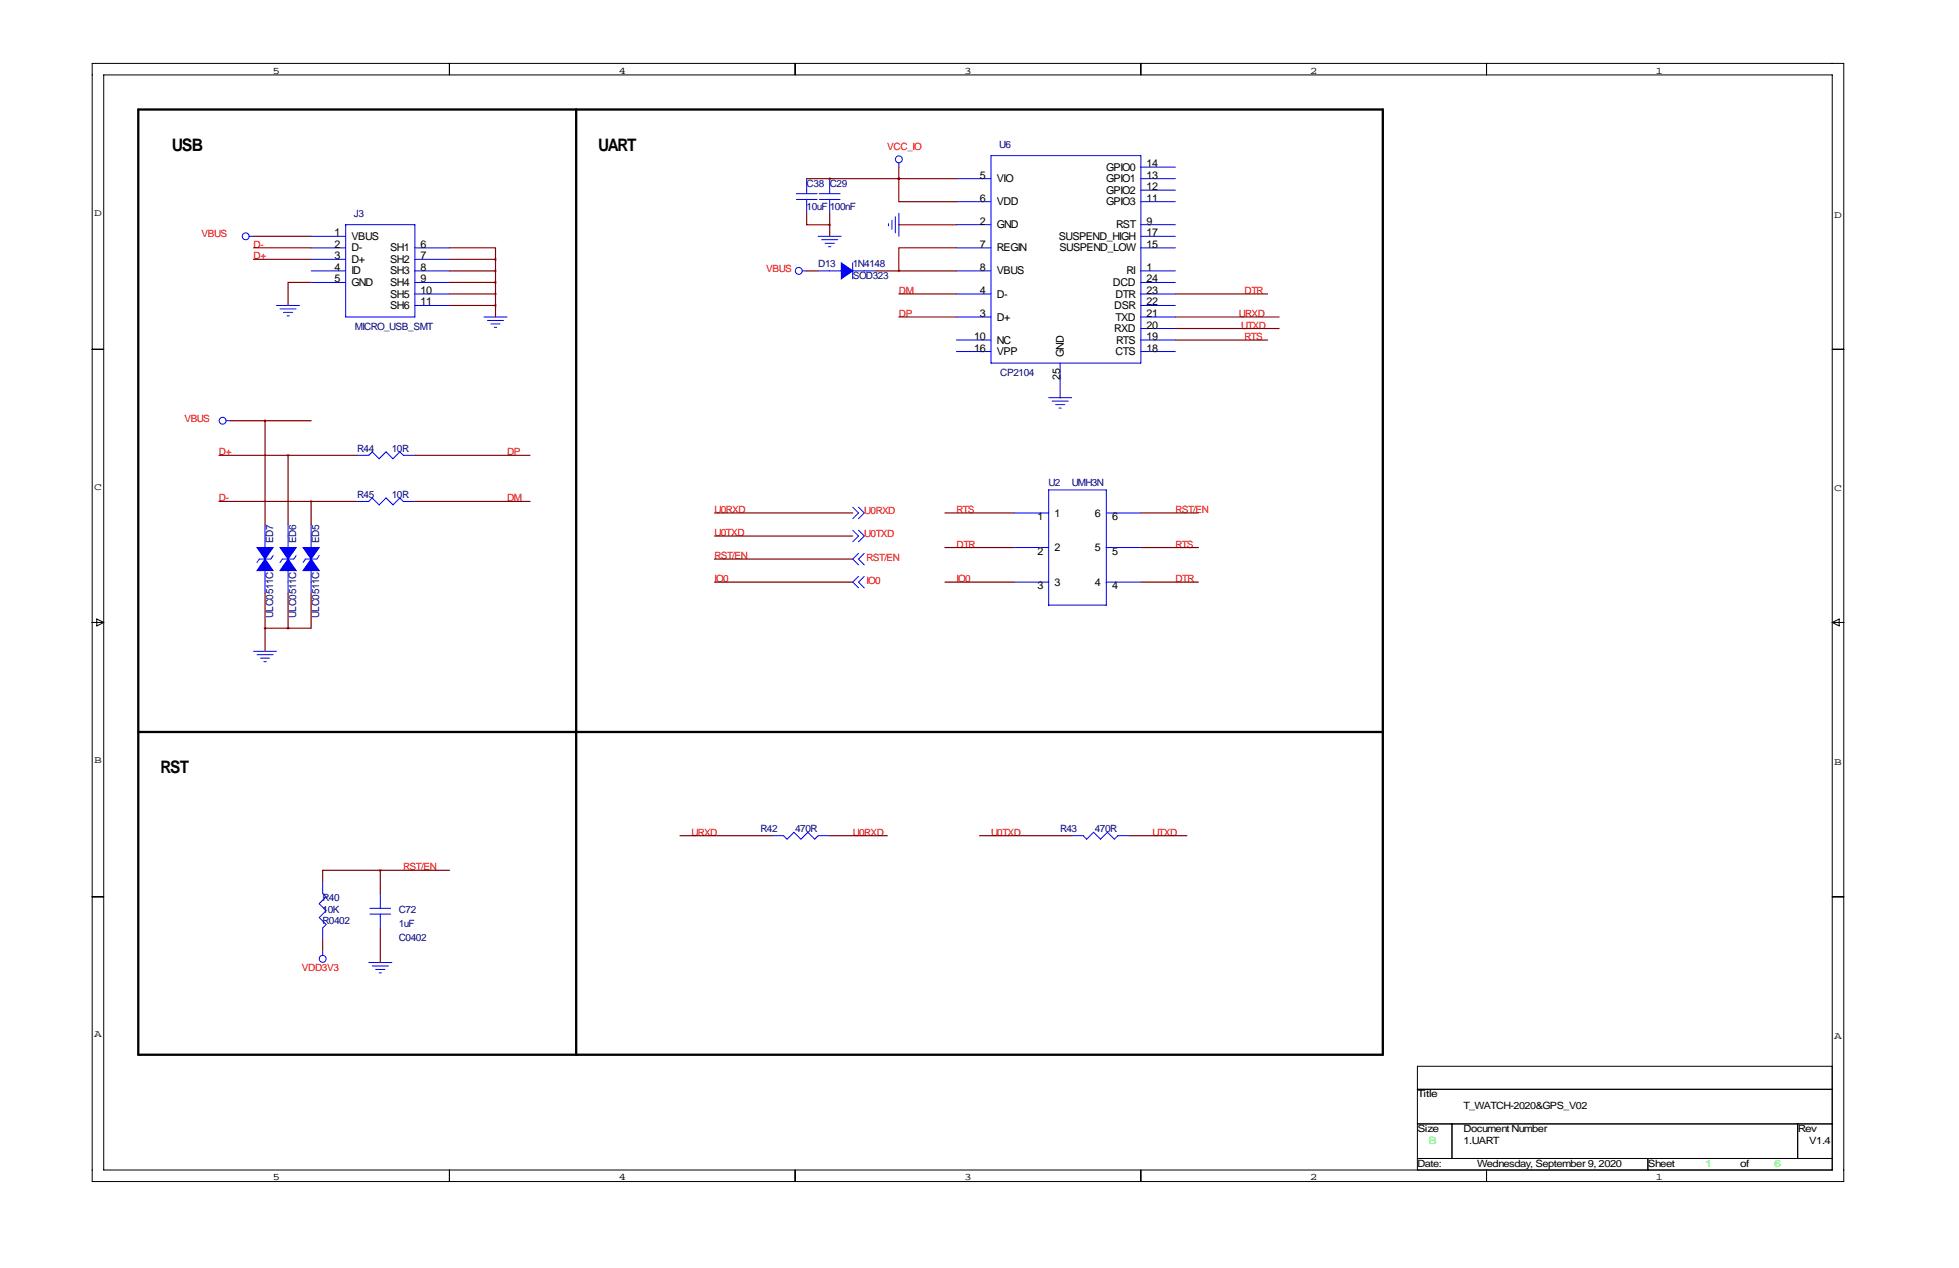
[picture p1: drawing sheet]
<svg xmlns="http://www.w3.org/2000/svg" width="432mm" height="279mm" viewBox="0 0 432 279" stroke-linecap="round" stroke-linejoin="round" font-family="sans-serif">
<path d="M30.5 24.1h274.3v208.3h-274.3zM127 24.1v208.3M30.5 161.3h274.3" fill="none" stroke="#000" stroke-width=".51"/>
<g fill="none" stroke="#000" stroke-width=".22">
<path d="M20.3 14h386.1v246.3h-386.1zM22.9 16.5h381v241.3h-381zM99.1 14v2.5M175.3 14v2.5M251.5 14v2.5M327.7 14v2.5M20.3 77h2.6M403.9 77h2.5M20.3 137.2h2.6M21.3 136.4l1.6 .8-1.6 .7zM403.9 137.2h2.5M403.9 137.2l1.5-.8v1.5z"/>
<path d="M20.3 197.6h2.6M403.9 197.6h2.5M403.9 234.9h-91.5v22.9M99.1 257.8v2.5M175.3 257.8v2.5M251.5 257.8v2.5M312.4 240h91.5M312.4 247.6h91.5M312.4 255.3h91.5M320 247.6v7.7M327.7 257.8v2.5M363.2 255.3v2.5"/>
<path d="M396.2 247.6v7.7"/>
</g>
<g fill="none" stroke="#00f" stroke-width=".22">
<path d="M177.8 39.4v3.3M182.9 39.4v3.3M198.1 35.8v1M210.8 39.4h7.6M218.4 34.3h33.1v45.7h-33.1zM251.5 39.4h7.6M251.5 36.8h7.6M54.9 52.1h1M68.6 54.6h7.6M68.6 59.7h7.6M68.6 52.1h7.6M68.6 57.2h7.6"/>
<path d="M76.2 49.5h15.2v20.3h-15.2zM91.4 54.6h7.7M91.4 59.7h7.7M91.4 57.2h7.7M175.5 42.7h4.6M175.5 43.9h4.6M176.8 59.7h1M177.8 43.9v3.1M180.3 59.7h5.1M180.3 52.1h5.1M180.6 42.7h4.6M180.6 43.9h4.6"/>
<path d="M181.1 52.8h3.6M181.9 53.6h2M182.6 54.4h.5M182.9 43.9v3.1M188 59.7h5M188 57.9v3.6M195.8 49.3v.5M196.6 48.5v2M197.4 47.8v3.5M198.1 47v5.1M210.8 54.6h7.6M210.8 44.4h7.6"/>
<path d="M210.8 49.5h7.6M210.8 59.7h7.6M251.5 54.6h7.6M251.5 44.4h7.6M251.5 49.5h7.6M251.5 59.7h7.6M251.5 41.9h7.6M251.5 52.1h7.6M61 67.3h5M61.7 68.1h3.6M62.5 68.8h2M63.2 69.6h.6"/>
<path d="M68.6 62.2h7.6M91.4 64.8h7.7M91.4 62.2h7.7M91.4 67.3h7.7M106.7 69.8h5.1M107.4 70.6h3.6M108.2 71.4h2M109 72.1h.5M210.8 64.8h7.6M210.8 69.8h7.6M210.8 77.5h7.6M210.8 74.9h7.6"/>
<path d="M251.5 64.8h7.6M251.5 69.8h7.6M251.5 77.5h7.6M251.5 62.2h7.6M251.5 67.3h7.6M251.5 72.4h7.6M251.5 74.9h7.6M49.8 92.7h1M231.1 87.6h5.1M231.9 88.4h3.6M232.7 89.2h2M233.4 89.9h.5"/>
<path d="M233.7 80v7.6M58.4 115.6v5.1M63.5 115.6v5.1M68.6 115.6v5.1M78.7 100.3h2.6l.7-.7 1.6 1.5 1.5-1.5 1.5 1.5 1.5-1.5 .8 .7h2.5M78.7 110.5h2.6l.7-.8 1.6 1.6 1.5-1.6 1.5 1.6 1.5-1.6 .8 .8h2.5M188 116.8l1.2 1.3-1.2 1.3M188 111.8l1.2 1.2-1.2 1.3M189.2 116.8l1.3 1.3-1.3 1.3M189.2 111.8l1.3 1.2-1.3 1.3M223.5 113h7.6M231.1 107.9h12.7v25.4h-12.7z"/>
<path d="M243.8 113h7.7M58.4 125.7v5.1M60.2 122.4l-.5 .8h-2.6l-.5 .8M63.5 125.7v5.1M65.3 122.4l-.5 .8h-2.6l-.5 .8M68.6 125.7v5.1M70.4 122.4l-.6 .8h-2.5l-.5 .8M189.2 121.9l-1.2 1.3 1.2 1.3M189.2 127l-1.2 1.3 1.2 1.2M190.5 121.9l-1.3 1.3 1.3 1.3M190.5 127l-1.3 1.3 1.3 1.2M223.5 120.7h7.6"/>
<path d="M223.5 128.3h7.6M243.8 120.7h7.7M243.8 128.3h7.7M55.9 143.5h5.1M56.6 144.3h3.6M57.4 145h2M58.2 145.8h.5M71.1 194.3v2.5l.8 .8-1.5 1.5 1.5 1.6-1.5 1.5 1.5 1.5-.8 .8v2.5M83.8 196.8v3.4M170.2 184.1h2.5l.8 .8 1.5-1.5 1.5 1.5 1.6-1.5 1.5 1.5 .7-.8h2.6M236.2 184.1h2.6l.7 .8 1.5-1.5 1.6 1.5 1.5-1.5 1.5 1.5 .8-.8h2.5M71.1 209.5v1.1"/>
<path d="M81.3 212.1h5.1M81.5 200.2h4.6M81.5 201.4h4.6M82 212.9h3.6M82.8 213.6h2M83.6 214.4h.5M83.8 201.4v3.1"/>
<circle cx="198.1" cy="35.1" r=".76"/>
<circle cx="54.2" cy="52.1" r=".76"/>
<circle cx="176.1" cy="59.7" r=".76"/>
<circle cx="49.1" cy="92.7" r=".76"/>
<circle cx="71.1" cy="211.3" r=".76"/>
</g>
<g fill="#00f" stroke="#00f" stroke-width=".22">
<path d="M56.6 120.7h3.6l-1.8 2.5z"/>
<path d="M58.4 123.2l1.8 2.5h-3.6z"/>
<path d="M61.7 120.7h3.6l-1.8 2.5z"/>
<path d="M63.5 123.2l1.8 2.5h-3.6z"/>
<path d="M66.8 120.7h3.6l-1.8 2.5z"/>
<path d="M68.6 123.2l1.8 2.5h-3.6z"/>
<path d="M185.4 57.9l2.6 1.8-2.6 1.8z"/>
</g>
<g fill="none" stroke="#800000" stroke-width=".25">
<path d="M177.8 39.4h33M182.9 39.4h.1M198.1 39.4v5h12.7M198.1 39.4h.1M198.1 36.8v2.6M55.9 57.2h12.7M55.9 54.6h12.7M55.9 52.1h12.7M99.1 54.6h10.1v2.6M99.1 59.7h10.1M99.1 57.2h10.1M109.2 57.2v12.6"/>
<path d="M177.8 47v2.5h5.1M177.8 59.7h2.5M182.9 47v5.1M193 59.7h17.8M198.1 49.5h12.7M210.8 54.6h-12.7v5.1M68.6 62.2h-5.1v5.1M99.1 64.8h10.1M99.1 62.2h10.1M99.1 67.3h10.1M198.1 64.8h12.7M198.1 69.8h12.7"/>
<path d="M259.1 74.9h20.3M259.1 64.8h20.3M259.1 72.4h22.8M259.1 69.8h22.8M50.8 92.7h17.8M58.4 92.7v22.9M233.7 87.6h.1M48.3 100.3h30.4M48.3 110.5h30.4M63.5 100.3v15.3M68.6 110.5v5.1M91.4 100.3h25.4"/>
<path d="M91.4 110.5h25.4M157.5 113h30.5M157.5 118.1h30.5M208.3 113h15.2M251.5 113h12.7M58.4 130.8v12.7M58.4 138.4h5.1M63.5 130.8v7.6M68.6 130.8v7.6h-5.1M157.5 128.3h30.5M157.5 123.2h30.5M208.3 120.7h15.2"/>
<path d="M208.3 128.3h15.2M251.5 120.7h12.7M251.5 128.3h12.7M83.8 191.8h-12.7v2.5M83.8 191.8v5M83.8 191.8h15.3M149.9 184.1h20.3M182.9 184.1h12.7M215.9 184.1h20.3M248.9 184.1h12.7M71.1 207v2.5M83.8 204.5v7.6"/>
</g>
<g font-size="3.8">
<text x="37.9" y="33.2">USB</text>
<text x="131.9" y="33.2">UART</text>
<text x="35.4" y="170.4">RST</text>
</g>
<g font-size="2.4">
<text x="216" y="39.4">5</text>
<text x="219.7" y="40.2">VIO</text>
<text x="243.8" y="37.6">GPIO0</text>
<text x="243.8" y="40.2">GPIO1</text>
<text x="252.7" y="36.8">14</text>
<text x="252.7" y="39.4">13</text>
<text x="252.7" y="41.9">12</text>
<text x="216" y="44.4">6</text>
<text x="219.7" y="45.2">VDD</text>
<text x="243.8" y="42.7">GPIO2</text>
<text x="243.8" y="45.2">GPIO3</text>
<text x="252.7" y="44.4">11</text>
<text x="73.7" y="52.1">1</text>
<text x="77.5" y="52.9">VBUS</text>
<text x="216" y="49.5">2</text>
<text x="219.7" y="50.3">GND</text>
<text x="233.4" y="52.9">SUSPEND_HIGH</text>
<text x="246" y="50.3">RST</text>
<text x="252.7" y="49.5">9</text>
<text x="252.7" y="52.1">17</text>
<text x="73.7" y="54.6">2</text>
<text x="73.7" y="57.2">3</text>
<text x="73.7" y="59.7">4</text>
<text x="77.5" y="55.4">D-</text>
<text x="77.5" y="57.9">D+</text>
<text x="86" y="55.4">SH1</text>
<text x="86" y="57.9">SH2</text>
<text x="92.7" y="54.6">6</text>
<text x="92.7" y="57.2">7</text>
<text x="92.7" y="59.7">8</text>
<text x="216" y="54.6">7</text>
<text x="216" y="59.7">8</text>
<text x="219.7" y="55.4">REGIN</text>
<text x="233.5" y="55.4">SUSPEND_LOW</text>
<text x="252.7" y="54.6">15</text>
<text x="252.7" y="59.7">1</text>
<text x="73.7" y="62.2">5</text>
<text x="77.5" y="60.5">ID</text>
<text x="77.5" y="63">GND</text>
<text x="86" y="60.5">SH3</text>
<text x="86" y="63">SH4</text>
<text x="86" y="65.6">SH5</text>
<text x="92.7" y="62.2">9</text>
<text x="92.7" y="64.8">10</text>
<text x="216" y="64.8">4</text>
<text x="219.7" y="60.5">VBUS</text>
<text x="219.7" y="65.6">D-</text>
<text x="245.3" y="63">DCD</text>
<text x="245.9" y="65.6">DTR</text>
<text x="248.3" y="60.5">RI</text>
<text x="252.7" y="62.2">24</text>
<text x="252.7" y="64.8">23</text>
<text x="86" y="68.1">SH6</text>
<text x="92.7" y="67.3">11</text>
<text x="216" y="69.8">3</text>
<text x="219.7" y="70.6">D+</text>
<text x="245.6" y="68.1">DSR</text>
<text x="245.9" y="70.6">TXD</text>
<text x="252.7" y="67.3">22</text>
<text x="252.7" y="69.8">21</text>
<text x="214.7" y="77.5">16</text>
<text x="214.7" y="74.9">10</text>
<text x="219.7" y="75.7">NC</text>
<text x="245.6" y="73.2">RXD</text>
<text x="246" y="75.7">RTS</text>
<text x="252.7" y="72.4">20</text>
<text x="252.7" y="74.9">19</text>
<text x="252.7" y="77.5">18</text>
<text x="219.7" y="78.3">VPP</text>
<text x="233.7" y="83.7" transform="rotate(-90 233.7 83.7)">25</text>
<text x="234.5" y="78.7" transform="rotate(-90 234.5 78.7)">GND</text>
<text x="245.9" y="78.3">CTS</text>
<text x="232.4" y="113.8">1</text>
<text x="241.4" y="113.8">6</text>
<text x="228.7" y="114.6">1</text>
<text x="245.1" y="114.6">6</text>
<text x="228.7" y="122.2">2</text>
<text x="232.4" y="121.4">2</text>
<text x="241.4" y="121.4">5</text>
<text x="245.1" y="122.2">5</text>
<text x="228.7" y="129.9">3</text>
<text x="232.4" y="129.1">3</text>
<text x="241.4" y="129.1">4</text>
<text x="245.1" y="129.9">4</text>
</g>
<g font-size="2.2">
<text x="60.1" y="16.3">5</text>
<text x="136.3" y="16.3">4</text>
<text x="212.5" y="16.3">3</text>
<text x="288.7" y="16.3">2</text>
<text x="364.9" y="16.3">1</text>
<text x="20.7" y="47.5">D</text>
<text x="404.3" y="48">D</text>
<text x="20.7" y="107.9">C</text>
<text x="404.3" y="108.2">C</text>
<text x="20.7" y="168.1">B</text>
<text x="404.3" y="168.7">B</text>
<text x="20.7" y="228.6">A</text>
<text x="404.3" y="228.9">A</text>
<text x="312.4" y="241.8">Title</text>
<text x="322.6" y="244.3">T_WATCH-2020&amp;GPS_V02</text>
<text x="312.4" y="249.4">Size</text>
<text x="322.6" y="252">1.UART</text>
<text x="322.6" y="249.4">Document Number</text>
<text x="396.2" y="249.4">Rev</text>
<text x="398.8" y="252">V1.4</text>
<text x="312.4" y="257">Date:</text>
<text x="325.6" y="257">Wednesday, September 9, 2020</text>
<text x="363.2" y="257">Sheet</text>
<text x="383.5" y="257">of</text>
<text x="60.1" y="260.1">5</text>
<text x="136.3" y="260.1">4</text>
<text x="212.5" y="260.1">3</text>
<text x="288.7" y="260.1">2</text>
<text x="364.9" y="260.1">1</text>
</g>
<g font-size="2.2" fill="#f00">
<text x="195.6" y="33">VCC_IO</text>
<text x="44.4" y="52.3">VBUS</text>
<text x="55.9" y="57.2">D+</text>
<text x="55.9" y="54.6">D-</text>
<text x="168.9" y="59.9">VBUS</text>
<text x="198.1" y="64.8">DM</text>
<text x="274.3" y="64.8">DTR</text>
<text x="198.1" y="69.8">DP</text>
<text x="273" y="69.8">URXD</text>
<text x="273.6" y="72.4">UTXD</text>
<text x="274.3" y="74.9">RTS</text>
<text x="40.6" y="93">VBUS</text>
<text x="48.3" y="100.3">D+</text>
<text x="111.8" y="100.3">DP</text>
<text x="48.3" y="110.5">D-</text>
<text x="111.8" y="110.5">DM</text>
<text x="157.5" y="113">U0RXD</text>
<text x="190.5" y="113.3">U0RXD</text>
<text x="210.8" y="113">RTS</text>
<text x="259.1" y="113">RST/EN</text>
<text x="157.5" y="118.1">U0TXD</text>
<text x="190.5" y="118.4">U0TXD</text>
<text x="157.5" y="123.2">RST/EN</text>
<text x="191" y="123.7">RST/EN</text>
<text x="210.8" y="120.7">DTR</text>
<text x="259.1" y="120.7">RTS</text>
<text x="157.5" y="128.3">IO0</text>
<text x="191" y="128.8">IO0</text>
<text x="210.8" y="128.3">IO0</text>
<text x="259.1" y="128.3">DTR</text>
<text x="152.4" y="184.1">URXD</text>
<text x="188" y="184.1">U0RXD</text>
<text x="218.4" y="184.1">U0TXD</text>
<text x="254" y="184.1">UTXD</text>
<text x="88.9" y="191.8">RST/EN</text>
<text x="66.5" y="213.9">VDD3V3</text>
</g>
<g font-size="2.2" fill="#000080">
<text x="220.2" y="32.5">U6</text>
<text x="177.8" y="41.1">C38</text>
<text x="182.9" y="41.1">C29</text>
<text x="78" y="47.8">J3</text>
<text x="177.8" y="46.2">10uF</text>
<text x="182.9" y="46.2">100nF</text>
<text x="180.3" y="58.9">D13</text>
<text x="188" y="58.9">1N4148</text>
<text x="188" y="61.5">SOD323</text>
<text x="78.2" y="72.6">MICRO_USB_SMT</text>
<text x="220.5" y="82.8">CP2104</text>
<text x="78.7" y="99.6">R44</text>
<text x="86.4" y="99.6">10R</text>
<text x="231.1" y="107.2">U2</text>
<text x="236.2" y="107.2">UMH3N</text>
<text x="78.7" y="109.7">R45</text>
<text x="86.4" y="109.7">10R</text>
<text x="60.2" y="119.6" transform="rotate(-90 60.2 119.6)">ED7</text>
<text x="65.3" y="119.6" transform="rotate(-90 65.3 119.6)">ED6</text>
<text x="70.4" y="119.6" transform="rotate(-90 70.4 119.6)">ED5</text>
<text x="60.2" y="136.1" transform="rotate(-90 60.2 136.1)">ULC0511C</text>
<text x="65.3" y="136.1" transform="rotate(-90 65.3 136.1)">ULC0511C</text>
<text x="70.4" y="136.1" transform="rotate(-90 70.4 136.1)">ULC0511C</text>
<text x="167.6" y="183.4">R42</text>
<text x="175.3" y="183.4">470R</text>
<text x="233.7" y="183.4">R43</text>
<text x="241.3" y="183.4">470R</text>
<text x="71.1" y="198.6">R40</text>
<text x="71.1" y="203.7">R0402</text>
<text x="71.1" y="201.2">10K</text>
<text x="87.9" y="201.2">C72</text>
<text x="87.9" y="207.3">C0402</text>
<text x="87.9" y="204.2">1uF</text>
</g>
<g font-size="2.2" fill="#0f0">
<text x="315" y="252">B</text>
<text x="375.9" y="257">1</text>
<text x="391.2" y="257">6</text>
</g>
</svg>
